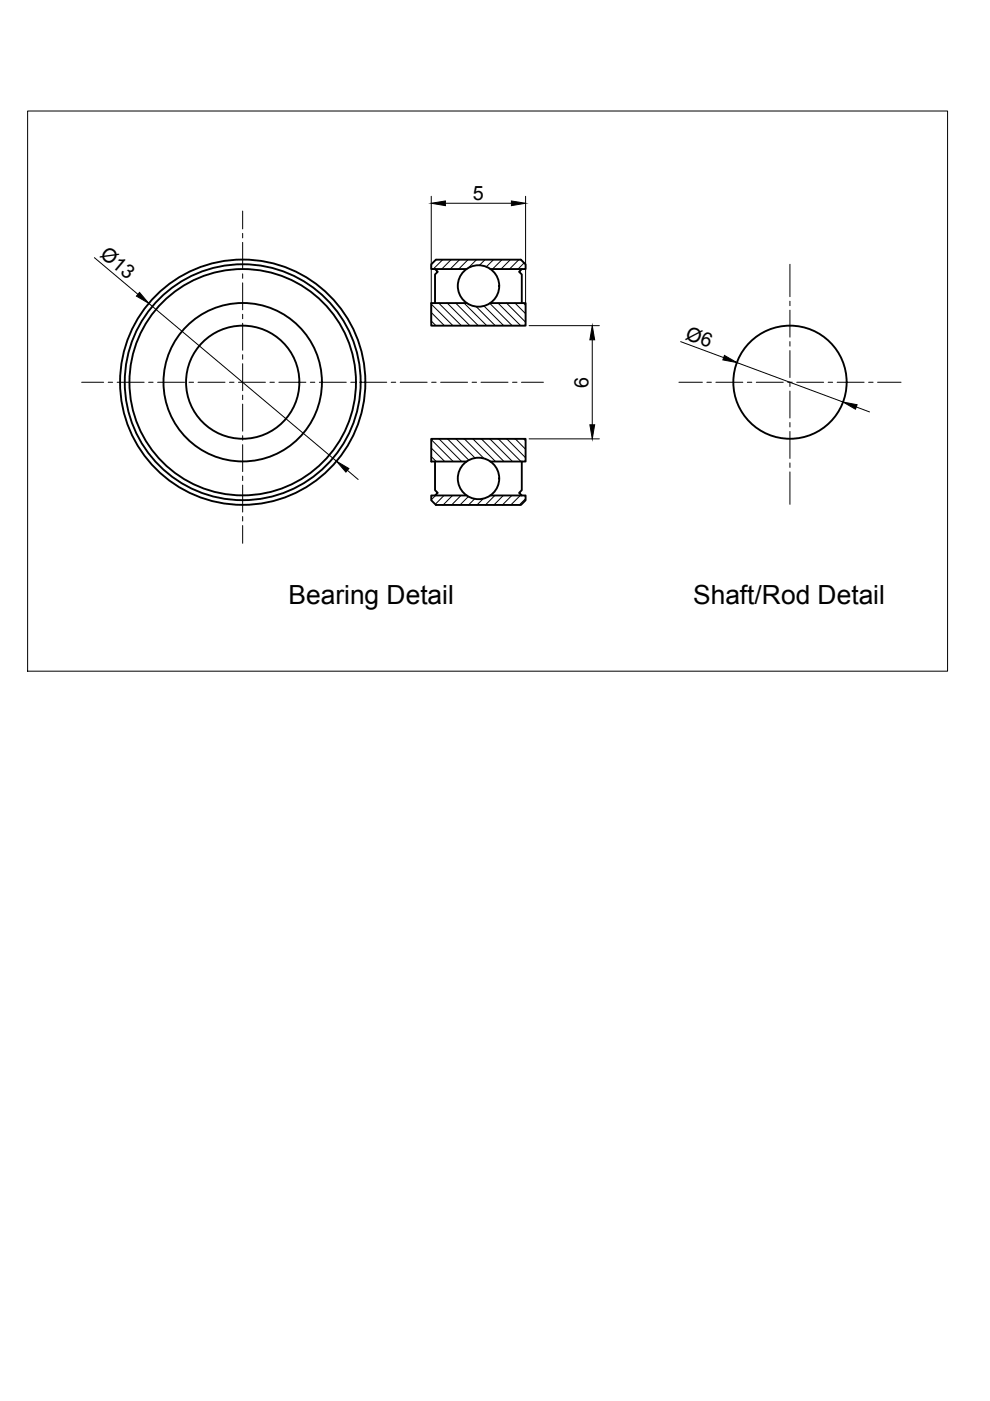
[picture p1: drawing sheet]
<svg xmlns="http://www.w3.org/2000/svg" width="210mm" height="297mm" viewBox="0 0 210 297" stroke-linecap="round" stroke-linejoin="round" font-family="sans-serif">
<!-- layer: 0 -->
<g fill="none" stroke="#000" stroke-width=".4">
<path d="M92.2 57l.6 .6-.6 .6v6.1M98.9 57h-7.5v-1l1-.9h18l1 .9v1h-7.4M110.6 57l-.5 .6 .5 .6v6.1M98.9 64.3h-7.5v4.7h20v-4.7h-7.4M92.2 97.9v6l.6 .6-.6 .6M98.9 97.9h-7.5v-4.9h20v4.9h-7.4M110.6 97.9v6l-.5 .6 .5 .6M98.9 105.1h-7.5v1l1 1h18l1-1v-1h-7.4"/>
<circle cx="101.5" cy="60.6" r="4.4"/>
<circle cx="51.5" cy="81" r="25"/>
<circle cx="51.5" cy="81" r="26"/>
<circle cx="51.5" cy="81" r="16.8"/>
<circle cx="51.5" cy="81" r="24"/>
<circle cx="51.5" cy="81" r="12"/>
<circle cx="167.5" cy="81" r="12"/>
<circle cx="101.5" cy="101.4" r="4.4"/>
</g>
<!-- layer: center -->
<g fill="none" stroke="#000" stroke-width=".21">
<path d="M5.9 23.5h195v118.8h-195zM51.4 44.7v3.8M51.4 49.5v.9M51.4 51.4v5.7M51.4 58.1v.9M51.4 60v5.7M167.5 56v6.9M51.4 66.6v1M51.4 68.5v5.8M51.4 75.2v1M51.4 77.1v5.7M167.5 63.9v.9"/>
<path d="M167.5 65.8v5.7M167.5 72.4v1M167.5 74.3v5.8M17.3 81h4.7M22.9 81h1M24.8 81h5.8M31.5 81h1M33.4 81h5.7M40.1 81h.9M42 81h5.7M48.7 81h.9M50.6 81h5.7"/>
<path d="M51.4 83.8v.9M51.4 85.7v5.7M51.4 92.4v.9M51.4 94.3v5.7M57.2 81h1M59.1 81h5.7M65.8 81h1M67.7 81h5.7M74.4 81h.9M76.3 81h5.7M82.9 81h1M84.9 81h5.7"/>
<path d="M91.5 81h1M93.4 81h5.7M100.1 81h.9M102 81h5.7M108.7 81h.9M110.6 81h4.6M143.9 81h5M149.9 81h.9M151.8 81h5.7M158.4 81h1M160.4 81h5.7M167 81h1"/>
<path d="M167.5 81v1M167.5 82.9v5.7M167.5 89.6v.9M167.5 91.5v5.7M167.5 98.1v1M168.9 81h5.7M175.6 81h.9M177.5 81h5.7M184.2 81h.9M186.1 81h4.9M51.4 100.9v1M51.4 102.8v5.8"/>
<path d="M51.4 109.5v1M51.4 111.4v3.8M167.5 100.1v6.8"/>
</g>
<!-- layer: hatch -->
<g fill="none" stroke="#000" stroke-width=".21">
<path d="M20 54.6l9.2 7.8M91.4 41.6v26.7M93.9 55.1l-2 1.9M94.4 43.1h14M95.6 55.1l-1.9 1.9M97.4 55.1l-1.9 1.9M99.2 55.1l-1.9 1.9M101 55.1l-1.7 1.7M102.8 55.1l-1.2 1.2M104.6 55.1l-1.5 1.5M106.4 55.1l-2 1.9M108.2 55.1l-2 1.9"/>
<path d="M110 55.1l-2 1.9M111.1 55.8l-1.3 1.2M111.4 41.6v26.7l-4-4M31.6 64.3l39.7 33.5M91.4 68.1l1 .9M91.4 66.3l2.8 2.7M91.4 64.5l4.6 4.5M93 64.3l4.8 4.7M94.8 64.3l4.8 4.7M96.6 64.3l4.8 4.7M98.4 64.3l4.8 4.7M101 65l4 4"/>
<path d="M102.6 64.9l4.2 4.1M103.9 64.3l4.7 4.7M105.6 64.3l4.8 4.7M109.2 64.3l2.2 2.2M111 64.3l.4 .4M112.2 69h14.9M125.6 72.1v18M144.3 72.4l9.1 3.4M156.2 76.9l22.5 8.3M73.7 99.7l2.2 2M91.4 96.8l1.1 1.1M91.4 95l2.9 2.9"/>
<path d="M91.4 93.2l4.7 4.7M93.1 93l4.8 4.9M94.9 93l4.5 4.6M96.7 93l4 4.1M98.5 93l4.1 4.2M100.3 93l4.8 4.9M102.1 93l4.8 4.9M103.9 93l4.8 4.9M105.7 93l4.8 4.9M107.5 93l3.9 4M109.3 93l2.1 2.3M111 93l.4 .5"/>
<path d="M112.2 93h14.9M181.5 86.3l2.9 1M92.3 105.1l-.9 .9M94.1 105.1l-1.8 1.8M95.9 105.1l-1.9 2M97.7 105.1l-1.9 2M99.3 105.3l-1.8 1.8M100.6 105.8l-1.3 1.3M102.4 105.7l-1.3 1.4M104.9 105.1l-2 2M106.7 105.1l-2 2M108.5 105.1l-2 2"/>
<path d="M110.3 105.1l-2 2M111.4 105.7l-1.3 1.4"/>
</g>
<path d="M91.4 43.1l3-.5v1zM108.4 42.6l3 .5-3 .5zM29.6 62l2 2.3-2.7-1.5zM125.6 69l.5 3.1h-1zM153.6 75.4l2.6 1.5-2.9-.6zM71.3 97.8l2.7 1.5-.7 .8zM125.1 90.1h1l-.5 2.9zM178.7 85.2l3 .6-.3 1z" fill="#000" stroke="#000" stroke-width=".21"/>
<g font-size="5.6">
<text x="61.2" y="128.1">Bearing Detail</text>
<text x="147" y="128.1">Shaft/Rod Detail</text>
</g>
<g font-size="4.2">
<text x="100.3" y="42.3">5</text>
<text x="21" y="54.3" transform="rotate(40 21 54.3)">Ø13</text>
<text x="145.2" y="71.8" transform="rotate(20 145.2 71.8)">Ø6</text>
<text x="124.8" y="82.2" transform="rotate(-90 124.8 82.2)">6</text>
</g>
</svg>
